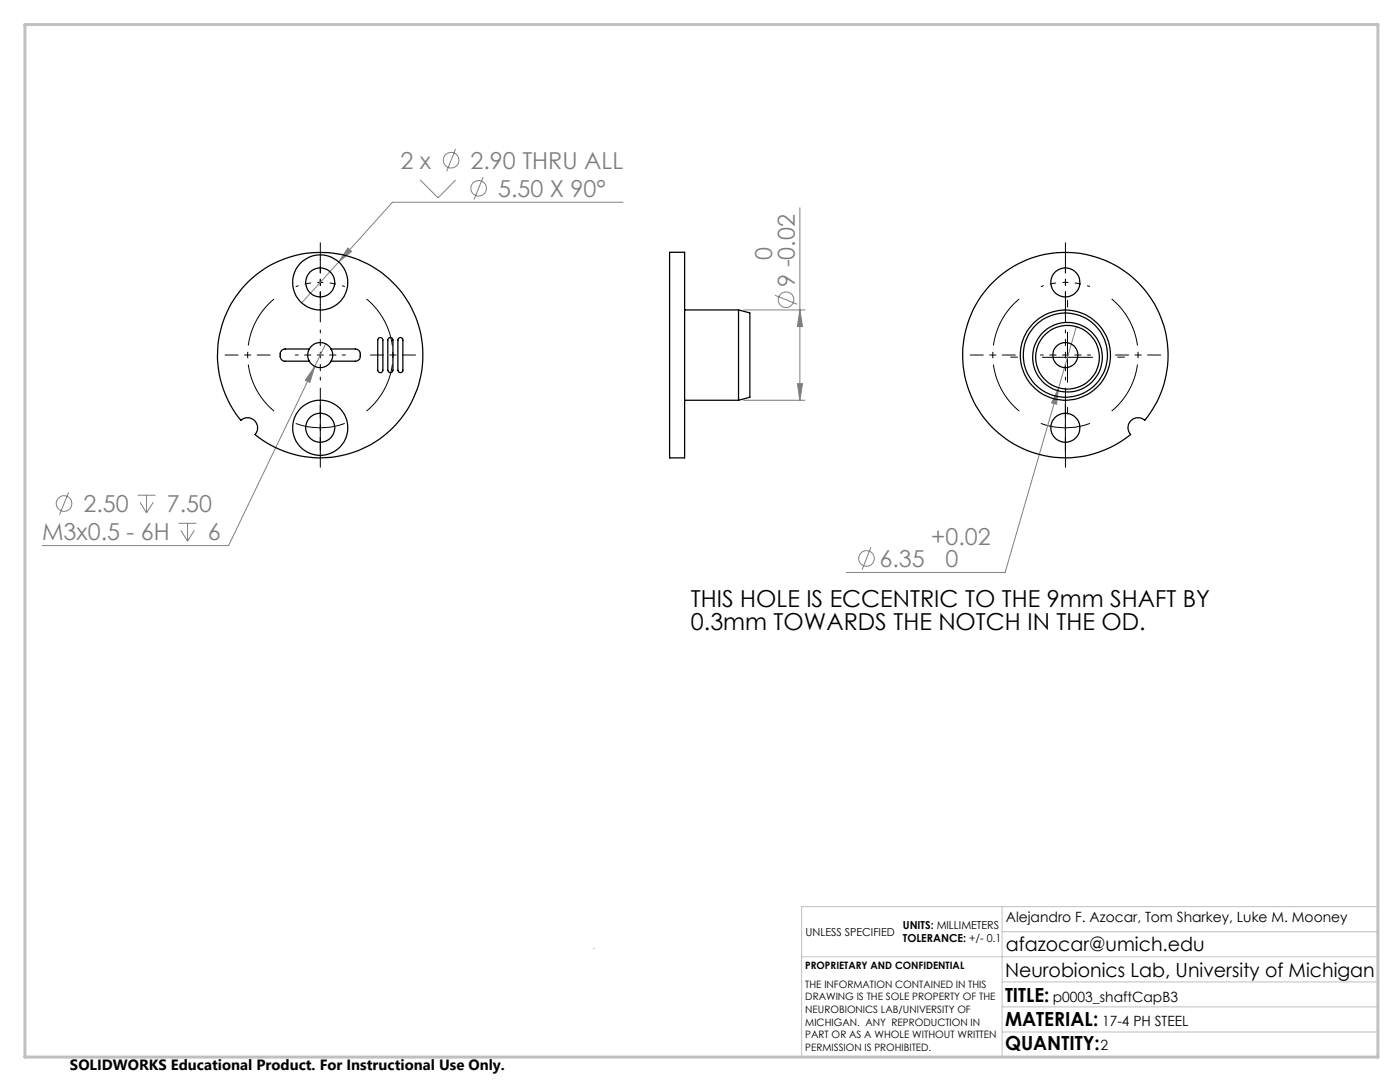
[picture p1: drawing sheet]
<svg xmlns="http://www.w3.org/2000/svg" width="279mm" height="216mm" viewBox="0 0 279 216" stroke-linecap="round" stroke-linejoin="round" font-family="sans-serif">
<g fill="none" stroke="#808080" stroke-width=".2">
<path d="M83.9 35.9l3.5 3.6 3.5-3.6M90.9 29.7l-1.8 4.5M96.4 35.3l-1.8 4.5M67.6 52.3l-7.4 8.1M69.4 49.5l.8 .7-2.6 2.1zM124.4 40.4h-46.1l-10.7 11.9M154.7 58.9l4.4 1.8M159.6 41.5v38.4M62.8 73.1l-1 3.2-.9-.4zM62.8 73.1l-17.2 35.8h-37.2M65 68.6l-2.2 4.5M148.4 79.9h12.3"/>
<path d="M148.4 61.8h12.3M159.1 76.6h1.1l-.6 3.3zM159.6 61.8l.6 3.4h-1.1zM211.3 77.4l-.4 3.3-1-.3zM211.3 77.4l-10.7 36.8h-31.7M214.8 65.2l-3.5 12.2M13.7 98.2l-1.8 4.5M27.5 98.8h3.5M29.2 98.8v3.5M27.9 100.2l1.3 2.1M30.6 100.2l-1.4 2.1M35.6 104.4h3.6"/>
<path d="M36.1 105.8l1.3 2.2M37.4 104.4v3.6M38.8 105.8l-1.4 2.2M173.8 109.2l-1.8 4.5"/>
<circle cx="90" cy="32" r="1.56"/>
<circle cx="95.5" cy="37.6" r="1.56"/>
<circle cx="156.9" cy="59.8" r="1.55"/>
<circle cx="12.8" cy="100.5" r="1.55"/>
<circle cx="172.9" cy="111.4" r="1.55"/>
</g>
<path d="M63.9 56.3a14.5 14.5 0 0 0-4.9 .9M63.9 56.3a14.5 14.5 0 0 1 4.9 .9M212.6 56.3a14.5 14.5 0 0 0-4.9 .9M212.6 56.3a14.5 14.5 0 0 1 4.9 .9" fill="none" stroke="#000" stroke-width=".2" stroke-dasharray="15.2 1.3 1.3 1.3" stroke-dashoffset="14.6" stroke-linecap="butt"/>
<path d="M54.7 59.7a14.5 14.5 0 0 0 0 22.3M203.4 59.7a14.5 14.5 0 0 0 0 22.3M73.1 82a14.5 14.5 0 0 0 0-22.3M221.9 82a14.5 14.5 0 0 0 0-22.3" fill="none" stroke="#000" stroke-width=".2" stroke-dasharray="15.2 1.3 1.3 1.3" stroke-dashoffset="4.4" stroke-linecap="butt"/>
<path d="M208 71.3h10.1M213 66.3v10M59 84.5a14 14 0 0 0 9.8 0M63.9 80.4v9.9M207.7 84.5a14.1 14.1 0 0 0 9.8 0M212.6 80.4v9.9" fill="none" stroke="#000" stroke-width=".2"/>
<path d="M63.9 51.3v-2.9M212.6 51.3v-2.9M63.9 61.3v2.9M203.1 71.3h-1.4M212.6 61.3v2.9M213.1 61.3v-1.4M223.1 71.3h1.3M63.9 90.3v2.9M63.9 80.3v-2.9M212.6 90.3v2.9M212.6 80.3v-2.9M213.1 81.3v1.3" fill="none" stroke="#000" stroke-width=".2" stroke-dasharray="15.2 1.3 1.3 1.3"/>
<path d="M63.9 56.3v-5M63.9 56.3v5M212.6 56.3v-5M212.6 56.3v5M63.9 70.8v-5M63.9 70.8h-5M63.9 70.8v5M63.9 70.8h5M212.6 70.8v-5M212.6 70.8h-5M212.6 70.8v5M212.6 70.8h5" fill="none" stroke="#000" stroke-width=".2" stroke-dasharray="15.2 1.3 1.3 1.3" stroke-dashoffset="14.6"/>
<path d="M53.9 70.8h-9M63.9 60.8v-9M73.9 70.8h9M202.6 70.8h-9M212.6 60.8v-9M222.6 70.8h9M63.9 80.8v9M212.6 80.8v9" fill="none" stroke="#000" stroke-width=".2" stroke-dasharray="15.2 1.3 1.3 1.3" stroke-dashoffset="12.6"/>
<path d="M118.6 189.2v.1M160 190.9h115M200 185.9h75M200 180.9v30M200 195.9h75M275 180.9h-115v30M200 205.9h75M200 200.9h75" fill="none" stroke="#c0c0c0" stroke-width=".2"/>
<path d="M5 4.9h270v206h-270z" fill="none" stroke="#c0c0c0" stroke-width=".6"/>
<g fill="#808080">
<path d="M62.8 73.1l-1.9 2.8 .9 .4zM69.4 49.5l-1.8 2.8 2.6-2.1zM211.3 77.4l-1.4 3 1 .3z"/>
<path d="M159.1 76.6h1.1l-.6 3.3zM159.6 61.8l.6 3.4h-1.1z"/>
</g>
<g fill="none" stroke="#000" stroke-width=".25">
<path d="M49.5 56.3a20.5 20.5 0 0 1 28.4-.4 20.5 20.5 0 0 1 1.4 28.5 20.5 20.5 0 0 1-28.4 2.3 2.01 2.01 0 0 0-.1-2.7 2.01 2.01 0 0 0-2.7-.1 20.5 20.5 0 0 1 1.4-27.6zM133.6 50.3h3v41.1h-3zM197.5 57a20.5 20.5 0 0 1 28.5-1.6 20.5 20.5 0 0 1 2.5 28.5 2.01 2.01 0 0 0-2.8 .1 2.01 2.01 0 0 0-.1 2.7 20.5 20.5 0 0 1-27.9-1.7 20.5 20.5 0 0 1-.2-28zM61.7 69.6h-4.8a1.24 1.24 0 0 0-1 1.3 1.24 1.24 0 0 0 1 1.2h4.8M61.7 69.6a2.49 2.49 0 0 1 4.4 0M61.7 72.1a2.49 2.49 0 0 0 4.4 0M61.7 69.6a2.49 2.49 0 0 0 0 2.5M66.1 69.6h4.8a1.24 1.24 0 0 1 1 1.3 1.24 1.24 0 0 1-1 1.2h-4.8M66.1 69.6a2.49 2.49 0 0 1 0 2.5M75.5 67.6a.51 .51 0 0 1 .6-.2 .51 .51 0 0 1 .3 .5v6a.51 .51 0 0 1-.5 .5 .51 .51 0 0 1-.5-.5v-6zM77.6 67.5l.3-.2 .3 .2 .2 .4v6a.51 .51 0 0 1-.5 .5 .51 .51 0 0 1-.5-.5v-6zM79.5 67.6a.49 .49 0 0 1 .6-.2 .49 .49 0 0 1 .3 .5v6a.49 .49 0 0 1-.5 .5 .49 .49 0 0 1-.5-.5v-6z"/>
<path d="M136.6 61.8h10.8M136.6 79.9h10.8M147.4 61.8l2.2 .6v16.9l-2.2 .6M147.4 61.8v18.1"/>
<circle cx="63.9" cy="56.3" r="5.5"/>
<circle cx="63.9" cy="56.4" r="2.9"/>
<circle cx="212.6" cy="56.4" r="2.91"/>
<circle cx="212.6" cy="70.8" r="8.4"/>
<circle cx="212.6" cy="70.9" r="2.5"/>
<circle cx="212.6" cy="70.8" r="9"/>
<circle cx="213" cy="71.3" r="6.4"/>
<circle cx="213" cy="71.3" r="7"/>
<circle cx="63.9" cy="85.4" r="5.5"/>
<circle cx="63.9" cy="85.4" r="2.9"/>
<circle cx="212.6" cy="85.4" r="2.91"/>
</g>
<g font-size="4.7" fill="#808080">
<text x="79.9" y="33.7">2 x</text>
<text x="93.9" y="33.7">2.90 THRU ALL</text>
<text x="99.4" y="39.3">5.50 X 90°</text>
<text x="154.1" y="51.8" transform="rotate(-90 154.1 51.8)">0</text>
<text x="158.6" y="57.2" transform="rotate(-90 158.6 57.2)">9 -0.02</text>
<text x="8.4" y="107.8">M3x0.5 - 6H</text>
<text x="16.7" y="102.2">2.50</text>
<text x="33.3" y="102.2">7.50</text>
<text x="41.5" y="107.8">6</text>
<text x="175.5" y="113.1">6.35</text>
<text x="185.9" y="108.7">+0.02</text>
<text x="188.7" y="113.2">0</text>
</g>
<g font-size="4.7">
<text x="137.9" y="121.2">THIS HOLE IS ECCENTRIC TO THE 9mm SHAFT BY</text>
<text x="137.9" y="125.7">0.3mm TOWARDS THE NOTCH IN THE OD.</text>
</g>
<g font-size="3.9">
<text x="200.7" y="189.8">afazocar@umich.edu</text>
<text x="200.6" y="194.9">Neurobionics Lab, University of Michigan</text>
<text x="200.6" y="199.8">TITLE:</text>
<text x="200.6" y="209.5">QUANTITY:</text>
<text x="200.6" y="204.6">MATERIAL:</text>
</g>
<text font-size="3" x="14" y="213.5">SOLIDWORKS Educational Product. For Instructional Use Only.</text>
<g font-size="2.8">
<text x="200.7" y="183.9">Alejandro F. Azocar, Tom Sharkey, Luke M. Mooney</text>
<text x="210.1" y="199.8">p0003_shaftCapB3</text>
<text x="219.7" y="209.5">2</text>
<text x="220" y="204.6">17-4 PH STEEL</text>
</g>
<g font-size="2.2">
<text x="180.2" y="185.3">UNITS: MILLIMETERS</text>
<text x="160.8" y="186.8">UNLESS SPECIFIED</text>
<text x="180.2" y="188">TOLERANCE: +/- 0.1</text>
</g>
<g font-size="2">
<text x="160.7" y="193.4">PROPRIETARY AND CONFIDENTIAL</text>
<text x="160.7" y="197.1">THE INFORMATION CONTAINED IN THIS</text>
<text x="160.7" y="199.6">DRAWING IS THE SOLE PROPERTY OF THE</text>
<text x="160.7" y="202.1">NEUROBIONICS LAB/UNIVERSITY OF</text>
<text x="160.7" y="204.6">MICHIGAN. ANY REPRODUCTION IN</text>
<text x="160.7" y="207.2">PART OR AS A WHOLE WITHOUT WRITTEN</text>
<text x="160.7" y="209.7">PERMISSION IS PROHIBITED.</text>
</g>
</svg>
